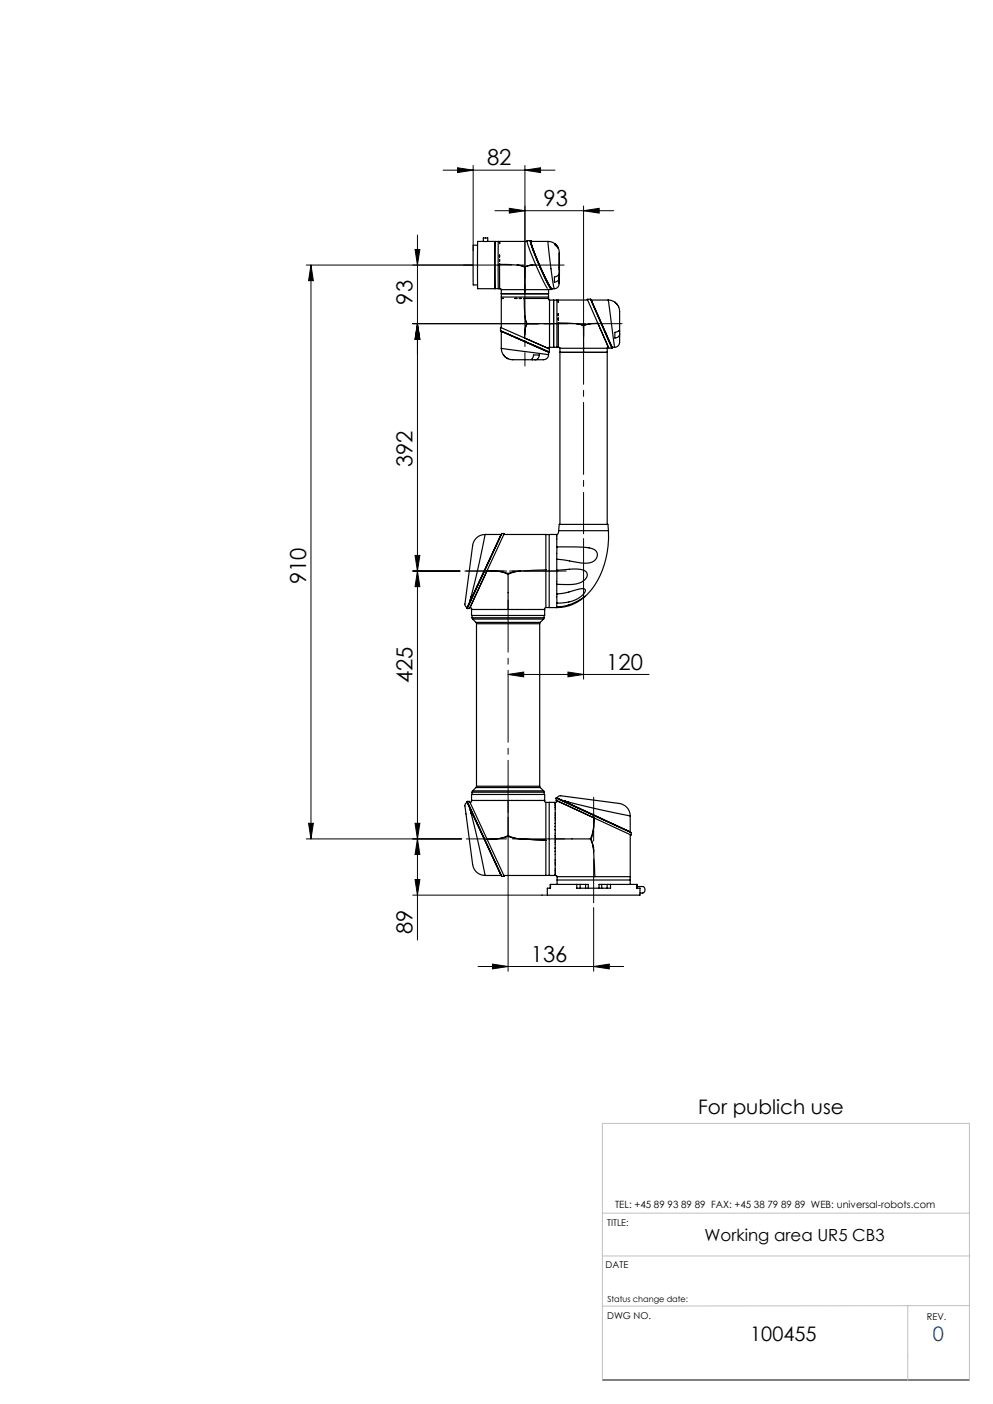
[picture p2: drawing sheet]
<svg xmlns="http://www.w3.org/2000/svg" width="210mm" height="297mm" viewBox="0 0 210 297" stroke-linecap="round" stroke-linejoin="round" font-family="sans-serif">
<g fill="none" stroke="#000" stroke-width=".21">
<path d="M93.7 36h23.7M96.8 35.5l3.3 .5-3.3 .5zM100.1 35v18M111 36l3.3-.5v1zM111 35v26.8M64.8 56.1h35.2M65.8 56.1v121.4M65.8 56.1l.5 3.3h-1zM87.8 52.8h1l-.5 3.3zM88.3 49.7v149.2M104.7 44.6h25.1M107.7 44.1l3.3 .5-3.3 .5z"/>
<path d="M123.4 44.6l3.3-.5v1zM123.4 43.6v27.9M87.3 68.5h26.7M88.3 68.5l.5 3.3h-1zM87.8 117.5h1l-.5 3.3zM123.4 113.9v29.8M87.3 120.8h10M88.3 120.8l.5 3.3h-1zM107.5 142.7l3.3-.5v1zM107.5 142.7h29.8M120.1 142.2l3.3 .5-3.3 .5zM64.8 177.5h32.8"/>
<path d="M65.3 174.2h1l-.5 3.3zM87.8 174.2h1l-.5 3.3zM88.3 177.5l.5 3.3h-1zM107.5 172.9v32.6M87.3 189.4h27.4M87.8 186.1h1l-.5 3.3zM125.5 192v13.5M101.1 204.5h30.8M104.2 203.9l3.3 .6-3.3 .5zM125.5 204.5l3.3-.6v1.1zM127.4 291.9h77.6"/>
</g>
<path d="M127.4 256.6h77.7M127.4 265.7h77.7M192 276.2v15.8M205.1 276.2l-77.7 .1M127.4 291.9v-54.3h77.6v54.3" fill="none" stroke="#c0c0c0" stroke-width=".21"/>
<path d="M101 56.1h18.3" fill="none" stroke="#000" stroke-width=".21" stroke-dasharray="15.2 1.3 1.3 1.3" stroke-dashoffset="8"/>
<path d="M98.1 56.1h2.9M111 60.1v2.7M115.1 68.5h2.7M117.8 68.5h2.3M115.7 189.4h-1.2" fill="none" stroke="#000" stroke-width=".21" stroke-dasharray="15.2 1.3 1.3 1.3"/>
<path d="M115 68.5h16.6" fill="none" stroke="#000" stroke-width=".21" stroke-dasharray="15.2 1.3 1.3 1.3" stroke-dashoffset="8.9"/>
<path d="M111 62.8v14.6" fill="none" stroke="#000" stroke-width=".21" stroke-dasharray="15.2 1.3 1.3 1.3" stroke-dashoffset="7.3"/>
<path d="M123.4 72.5v40.4" fill="none" stroke="#000" stroke-width=".21" stroke-dasharray="15.2 1.3 1.3 1.3" stroke-dashoffset="6.5"/>
<path d="M98.3 120.8h21.4" fill="none" stroke="#000" stroke-width=".21" stroke-dasharray="15.2 1.3 1.3 1.3" stroke-dashoffset="6.4"/>
<path d="M118.1 120.8h-19.5" fill="none" stroke="#000" stroke-width=".21" stroke-dasharray="15.2 1.3 1.3 1.3" stroke-dashoffset="7.4"/>
<path d="M107.5 171.9v-45" fill="none" stroke="#000" stroke-width=".21" stroke-dasharray="15.2 1.3 1.3 1.3" stroke-dashoffset="4.2"/>
<path d="M125.5 191v-22.4" fill="none" stroke="#000" stroke-width=".21" stroke-dasharray="15.2 1.3 1.3 1.3" stroke-dashoffset="6"/>
<path d="M98.6 177.5h20.8" fill="none" stroke="#000" stroke-width=".21" stroke-dasharray="15.2 1.3 1.3 1.3" stroke-dashoffset="6.8"/>
<g fill="#000">
<path d="M111 36l3.3-.5v1zM96.8 35.5l3.3 .5-3.3 .5zM120.1 142.2l3.3 .5-3.3 .5zM107.5 142.7l3.3-.5v1zM125.5 204.5l3.3-.6v1.1zM104.2 203.9l3.3 .6-3.3 .5z"/>
<path d="M65.8 56.1l.5 3.3h-1zM65.3 174.2h1l-.5 3.3z"/>
<path d="M107.7 44.1l3.3 .5-3.3 .5zM123.4 44.6l3.3-.5v1z"/>
<path d="M87.8 174.2h1l-.5 3.3zM88.3 120.8l.5 3.3h-1zM87.8 117.5h1l-.5 3.3zM88.3 68.5l.5 3.3h-1zM88.3 68.5l.5 3.3h-1zM87.8 52.8h1l-.5 3.3z"/>
<path d="M87.8 186.1h1l-.5 3.3zM88.3 177.5l.5 3.3h-1z"/>
</g>
<g fill="none" stroke="#000" stroke-width=".25">
<path d="M101 51.9h-.9v3.9v4.5h.9M102.2 51.1h-1.2v10h4.7M102.2 51.1v-.8h.9v.8M102.2 51.1h.9M103.1 51.1h8.3M104.7 51.1v10zM105.4 51.1v10M105.6 54.9v.4M105.6 53.9v.5M105.7 51.4v.1zM105.7 51.1h.1M109.4 56.1h.1"/>
<path d="M109.4 56.1l-3.8-.3 .1 5.3M109.4 56.1h.2M109.6 56.1l1.4 .3M109.6 56.1l1.3 .3M110.9 56.4l.1 2.3M110.9 56.4h.1M111 56.4h.1M111 58.7v2.6M111 56.4v2.3M112.1 51l.7 2 1.4 3.5 1.6 3.5 .8 1.2M112.1 51h.1M112.2 50.9h.1"/>
<path d="M112.2 50.9h-.7a47.3 47.3 0 0 0 4.2 10.1M112.2 50.9l-.1 .1M112.2 51a45 45 0 0 0 4.5 10.1M112.2 51l.2 .1M112.2 51.1h.1M112.2 51.1l1 2.8a33.4 33.4 0 0 0 3.5 7.2M112.3 51.1l.6 2 1.4 3.4 1.5 3.2 .9 1.4M112.3 51.1h.1M112.3 51.1h-.1M112.3 51.1h3.6M112.4 56.1l-1.4 .3M112.6 56.1h-.2"/>
<path d="M112.6 56.1h.1M113.3 56l-.7 .1M115.9 51.1l.8 .1 .6 .3M115.9 51.1l.6 5.8 .7 4.2M117.3 51.5l.8 1.1-.8-.8zM117.4 51.6l.3 .3a4 4 0 0 1 .6 3.1v2.1M118.3 58.1l-1 .5v1.1a.98 .98 0 0 0 1-1M118.3 58.1v.6M118.3 57.7v.5a3.7 3.7 0 0 1-.5 2.7l-.6 .2M118.3 57.7v2.3v-1.3M118.3 57.1v-3.6v4.6M118.3 57.1v.6"/>
<path d="M105.7 61.1h.2l.1 .2M105.8 70v-.7l10.4 4.5v.6M105.8 70h.1M105.8 70l10.4 4.5M105.9 70l10.3 4.4M106 73.7l.1 .5 .4 .9M106 62.8h10M106 73.7l10 1.3M106 61.3v.8M106 61.3h5M106 62.1h5M106 62.1h10"/>
<path d="M106 62.1v7.2M106.2 63.1h.1M106.1 70.1l.3 .2M106.3 63.1h.2M106.4 70.3l9.6 4.2M106.4 70.3l-.4-.2v3.6M106.5 75.1l1 .8zM107.5 75.9l.9 .2h4.2M108.9 63.1h.4zM109.8 63.1h.5M110.9 71.5l5.1 2.2 .2-.2M111 61.3h5"/>
<path d="M111 62.1h5M111 61.3v.8M111 66.9v.2M111 66.9h.1M111 69.9h.1M111 69.9l-.1 1.6M111 67.1l.4 1.3M111 67.1l.4 1.4M111.4 68.4l2.2 .1M111.4 68.5l-.4 1.4M111.4 68.4v.1M111.4 68.5h.1"/>
<path d="M112.6 76.1l-.1-.1 .3-.9h1.3a.87 .87 0 0 1-1 1M112.6 76.1h.5M113.6 68.5h2.6M113.6 68.5h-2.2M116 62.1v1M116 61.3v.8M116 75l-.2 .6-.5 .4-2.2 .1M116 63.1v.3l.2 .1M116 63.1h-5.2l.2 3.8M116 74.5v.5M116 74.5h.1M116.2 74.4v.1"/>
<path d="M116.2 74.4h.1M116.2 63.5h.9M116.2 63.5v5M116.2 68.5v5M116.2 68.5h.9M116.6 61.2l-.6 .1M116.7 61.1h.5M116.7 61.1h.1M116.7 61.1l-.1 .1M117.1 68.5v5h-.9M117.1 68.5v5h.7M117.1 63.5v5"/>
<path d="M117.8 63.5v10h.3M118.1 73.5h.2l.1 .2M118.1 63.5h.1M118.1 63.8v.1zM118.1 66.3v.5M118.1 67.3v.4M118.4 74.5h10M118.4 74.5v36.4M118.4 73.7v.8M118.4 73.7h5M118.4 74.5h5M121.8 68.5l-3.7-.3v5.3"/>
<path d="M121.8 68.5h.1M121.8 68.5h.2M122 68.5l1.4 .3M123.4 68.8v2.3M123.4 68.8h.1M123.4 73.7h5M123.4 74.5h5M123.4 71.1v2.6M123.4 73.7v.8M123.5 68.8l-.1 2.3M123.5 68.8h-.1M124.3 63.5h-7.2"/>
<path d="M124.8 68.5l-1.3 .3M124.8 68.5l-1.4 .3M124.9 63.3l4.5 10.2M124.9 63.3h-.7l4.5 10.3h.7M124.9 63.3l4.5 10.3M125 68.5h-.2M125 68.5l1.4-.1 2.3 5.1-.3 .2M125 68.5h.1M125.1 63.6l.1 .3M125.2 63.9l4.3 9.6M128.4 73.7v.8M128.4 74.5v36.4"/>
<path d="M128.6 63.5l.7 .1 .8 .4M128.6 63.5h-3.6l.2 .4M128.6 63.5l1.4 10M129.4 73.6h.1M129.4 73.5v.1M129.5 73.5h-.1M129.5 73.5h.5M130.1 63.9l.6 .7M130.1 64l.6 .7 .3 .6v4.7M130.1 63.9v.1M131 70.6v2.2l-.4 .5-.6 .2M131 70v-.1l-1 .4v1.2a.87 .87 0 0 0 1-.9"/>
<path d="M131 70v.6M102.6 113.1h3.4l-6.7 14.3M102.6 113.1l-3 13.1M102.6 113.1a2.95 2.95 0 0 0-2.8 3.3l-1.5 11.3a.67 .67 0 0 0 .5 .8M106.1 112.9l-7.3 15.8M106.1 112.9h.5l-7.3 15.8h-.5M106.5 113.1h8.9v7.4M115.4 113.1h.7M117.7 118.3v2.3M117.7 113.1v2.6M117.7 113.1h-1.6v15.4M117.8 115.7h.1"/>
<path d="M117.8 115.7h2a17 17 0 0 1 5.9 .6 1.58 1.58 0 0 1 .5 1.7 1.58 1.58 0 0 1-1.5 1.1h-1.8l-5.2-.8M117.8 115.7l-.1 2.6M118.1 112.3l.2-1.4h10.3l.1 1.4M118.1 112.3l-.1 .6-.3 .2M118.1 112.3h10.6M128.7 112.3a17.7 17.7 0 0 1-5 13.9M98.8 128.5h.1M98.8 128.7h.1M99.3 127.4h.1M99.3 127.4l-.5 1.1M99.5 126.8l-.2 .6M99.6 126.6l-.1 .2"/>
<path d="M99.6 126.6h.1M99.6 126.2l-.1 .6M99.6 126.2v.1M99.6 126.3v.3M99.7 128.9v1.3h15.5v-1.3M99.7 128.9h.1M99.8 130.7l.2 .3M99.8 130.7h15.3M99.8 130.2v.5M99.8 128.9h.2M99.8 128.9h.1M100 131h15"/>
<path d="M100 131l.7 .7M100 128.9h14.9M100 128.9h.1M100.7 131.7l.1 .2M100.7 131.7h13.6M100.8 131.9h13.3M100.8 131.9v34.4M103 120.7l-3.6 7.8 .3 .1v.3M103 120.7l.9 .1a7.3 7.3 0 0 1 3.6 .7M103 120.7l2.7 .2 1.8 .4M103 120.7h.1M107.5 121.5v7.4"/>
<path d="M107.5 121.3v.2M110 120.8l-1.3 .2-1.2 .5M110 120.8l-2.5 .5M110 120.8h.1M114.1 131.9v34.4M114.3 131.7l-.2 .2M114.9 128.9h.1M114.9 128.9h.3M115 131l-.7 .7M115.1 130.7l-.1 .3M115.1 130.2v.5M115.4 128.5l-.2 .1v.3"/>
<path d="M115.4 120.5l-5.4 .3M115.4 120.5v8M117.7 127.6v.8M117.7 127.6h.1M117.7 123.6v2M117.8 120.6h.1M117.8 125.6h.1M117.8 128.4h.1M117.8 120.6h.6a11.4 11.4 0 0 1 5.3 .2 1.35 1.35 0 0 1-.6 2.3 10.1 10.1 0 0 1-5.4 .5M117.8 120.6l-.1 3M117.8 128.4a11.2 11.2 0 0 0 6-2.3 8.8 8.8 0 0 1-6.1 2.4M117.8 125.6l2.5-.4a6.3 6.3 0 0 1 3.4-.6 1.38 1.38 0 0 1-1 1.7l-.6 .4a8.3 8.3 0 0 1-4.4 .9"/>
<path d="M117.8 125.6h-.1M117.8 128.4h-.1M117.8 125.6l-.1 2M117.8 128.4l-.1 .1h-2.3M98.8 169.5h.5l7.3 15.9h-.5zM98.8 169.8l.5 1.1M98.8 169.8a.83 .83 0 0 0-.4 1.1l.8 6.1a32.4 32.4 0 0 0 1.1 6.9l.4 .5a2.67 2.67 0 0 0 1.9 .8M98.8 169.7v.1M98.8 169.5h.1M98.8 169.5l7.3 15.9M99.3 170.9l6.7 14.3h-3.4M99.3 170.9l.2 .6"/>
<path d="M99.4 170.8l-.1 .1M99.5 171.5l.1 .5M99.5 171.5l.1 .1M99.6 171.6v.3M99.6 171.6h.1M99.6 172l1.5 6.3 1.5 6.9M99.6 171.9v.1M99.7 169.3v.3l-.3 .1M99.7 169.3v-1.2h15.5v1.2M99.7 169.3h.3M99.8 167.6h15.3M99.8 167.6v.5"/>
<path d="M100 167.3l-.2 .3M100 167.3h15M100 169.3h.1M100 169.3h14.9M100.7 166.6h13.6M100.7 166.6l-.7 .7M100.8 166.3l-.1 .3M100.8 166.3h13.3M107.5 176.8a15.2 15.2 0 0 0 5.7 .8l2.2 .2M107.5 169.3v7.5M107.5 176.8a9 9 0 0 1-4.5 .8l2.6-.2 1.9-.5M107.5 176.9a27.1 27.1 0 0 0 6.8 .8l1.1 .1"/>
<path d="M107.5 176.8v.1M114.1 169.3h.1M114.1 166.3l.2 .3M114.3 166.6l.7 .7M114.9 169.3h.1M114.9 169.3h.3M115 167.3l.1 .3M115.1 167.6v.5M115.2 169.3v.3l.2 .1v8.1M115.4 177.8v7.4M115.4 169.7h.7M117.4 169.7h.3l.1-.3 7.8 3.6"/>
<path d="M117.4 170v14.9M117.4 170h.1M117.4 177.5h7.5M117.4 169.7v.3M117.4 169.7h-1.3v15.5M117.6 168.8l15.9 7.3M117.6 168.8v.5l15.9 7.4v-.6M117.6 168.8h.1M117.8 168.8l1.2 .5M117.8 168.8h.1M117.8 168.8a.96 .96 0 0 1 1.4-.4l10.7 1.4a2.95 2.95 0 0 1 3.4 2.8M119 169.3l14.3 6.7v-3.4"/>
<path d="M119 169.3l-.1 .1M119 169.3l.5 .2M119.5 169.5l.6 .1M119.5 169.5l.2 .1M119.7 169.6h.3M119.7 169.6h.1M120.1 169.6l13.2 3M120.1 169.6h-.1M124.9 177.5l.4 1.2 .2 1.3M124.9 177.5h.1M125 177.5l.5 2.5M125.5 180h.1"/>
<path d="M125.5 180l.3 5.4M125.6 173v.9a7.3 7.3 0 0 1-.7 3.6M125.6 173h.1M125.6 173l-.1 2.7-.5 1.8M133.3 176.6v10.5M106.5 185.2h10.9M116.4 187.1v.8h-.7v1.5h19.6v-1.5h-.6v-.8M116.4 187.1h5.6M116.4 187.1v.8M117.4 185.2h.3l.1 .2h8M117.4 184.9h.1M117.4 184.9v.1"/>
<path d="M117.4 185v.2M117.8 185.4v.8M122 187.1v.8h7.1v-.8M122 187.1h.7M122.7 187.1v.8M122.7 187.1h1.1M123.8 187.1h.6v.8M123.8 187.1v.8M125.8 185.4h7.5M127.3 187.1h-.6v.8M127.3 187.1v.8M127.3 187.1h1.1"/>
<path d="M128.4 187.1h.7M128.4 187.1v.8M129.1 187.1h5.6M133.3 186.2h-15.5v.9M134.7 187.1v.8M134.7 187.5h1.2a.73 .73 0 0 1 .5 .7 .73 .73 0 0 1-.5 .7h-.6"/>
</g>
<g font-size="4.7">
<text x="103" y="35">82</text>
<text x="114.9" y="43.6">93</text>
<text x="87.3" y="64.4" transform="rotate(-90 87.3 64.4)">93</text>
<text x="87.3" y="98.9" transform="rotate(-90 87.3 98.9)">392</text>
<text x="64.7" y="123.6" transform="rotate(-90 64.7 123.6)">910</text>
<text x="128.2" y="141.7">120</text>
<text x="87.3" y="144.5" transform="rotate(-90 87.3 144.5)">425</text>
<text x="87.3" y="197.6" transform="rotate(-90 87.3 197.6)">89</text>
<text x="112.2" y="203.4">136</text>
</g>
<g font-size="4.2">
<text x="147.7" y="235.7">For publich use</text>
<text x="158.6" y="283.6">100455</text>
</g>
<text font-size="4.2" fill="#004080" x="197.3" y="283.6">0</text>
<text font-size="3.5" x="149" y="262.6">Working area UR5 CB3</text>
<text font-size="2.1" x="130.1" y="255.5">TEL: +45 89 93 89 89 FAX: +45 38 79 89 89 WEB: universal-robots.com</text>
<g font-size="2">
<text x="128.4" y="259.3">TITLE:</text>
<text x="128.1" y="268.2">DATE</text>
<text x="128.4" y="279.1">DWG NO.</text>
<text x="196" y="279.3">REV.</text>
</g>
<text font-size="1.8" x="128.5" y="275.5">Status change date:</text>
</svg>
